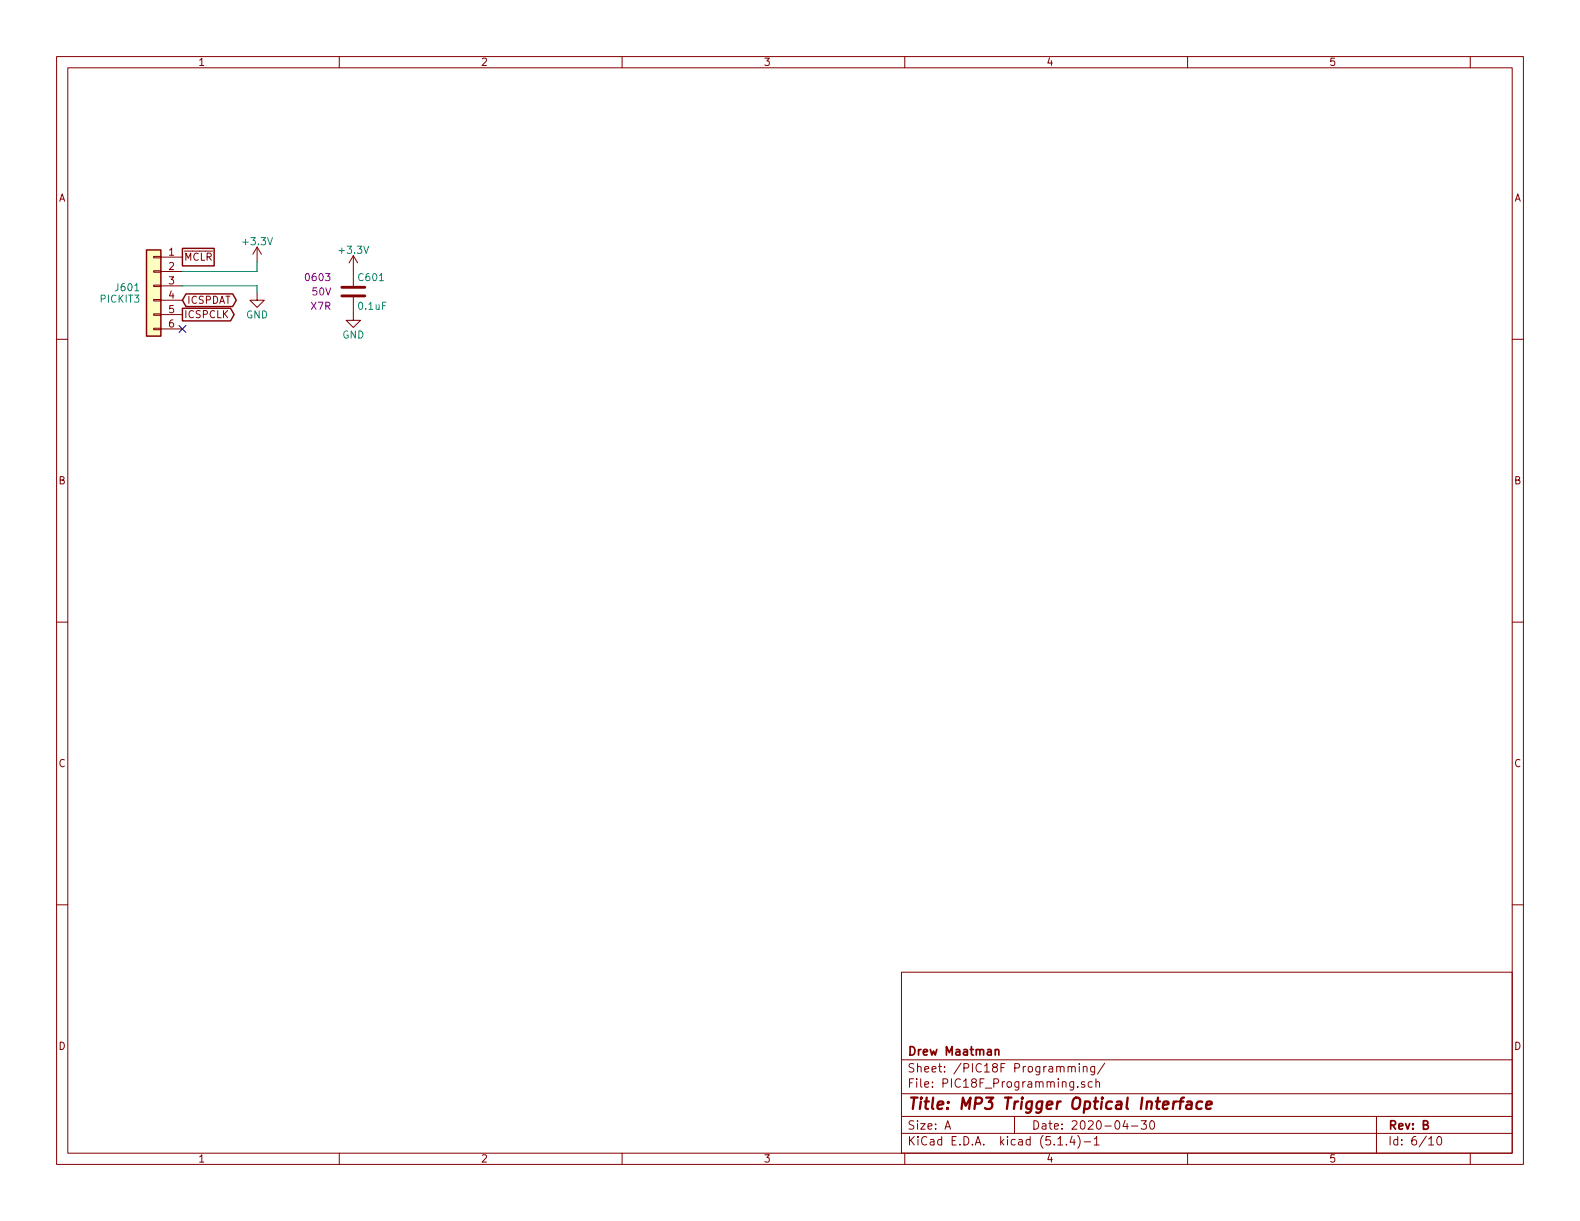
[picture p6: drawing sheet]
EESchema Schematic File Version 4
LIBS:Audio_Optical_Trigger-cache
EELAYER 30 0
EELAYER END
$Descr A 11000 8500
encoding utf-8
Sheet 6 10
Title "MP3 Trigger Optical Interface"
Date "2020-04-30"
Rev "B"
Comp "Drew Maatman"
Comment1 ""
Comment2 ""
Comment3 ""
Comment4 ""
$EndDescr
$Comp
L Connector_Generic:Conn_01x06 J601
U 1 1
P 1070 1990
F 0 "J601" H 1160 1980 50  0000 L CNN
F 1 "PICKIT3" H 1160 1900 50  0000 L CNN
F 2 "Connector_PinHeader_2.54mm:PinHeader_1x06_P2.54mm_Vertical" H 1070 1990 50  0001 C CNN
F 3 "~" H 1070 1990 50  0001 C CNN
	1    1070 1990
	-1   0    0    -1  
$EndComp
Text GLabel 1270 1790 2    50   UnSpc ~ 0
~MCLR
Text GLabel 1270 2090 2    50   BiDi ~ 0
ICSPDAT
Text GLabel 1270 2190 2    50   Output ~ 0
ICSPCLK
$Comp
L power:GND #PWR0126
U 1 1
P 1790 2040
F 0 "#PWR0126" H 1790 1790 50  0001 C CNN
F 1 "GND" H 1790 1890 50  0000 C CNN
F 2 "" H 1790 2040 50  0001 C CNN
F 3 "" H 1790 2040 50  0001 C CNN
	1    1790 2040
	-1   0    0    -1  
$EndComp
Wire Wire Line
	1790 1820 1790 1890
Wire Wire Line
	1790 1890 1270 1890
Wire Wire Line
	1790 2040 1790 1990
Wire Wire Line
	1790 1990 1270 1990
NoConn ~ 1270 2290
$Comp
L Custom_Library:C_Custom C601
U 1 1
P 2460 2030
F 0 "C601" H 2485 2130 50  0000 L CNN
F 1 "0.1uF" H 2485 1930 50  0000 L CNN
F 2 "Capacitors_SMD:C_0603" H 2498 1880 50  0001 C CNN
F 3 "" H 2485 2130 50  0001 C CNN
F 4 "0603" H 2310 2130 50  0000 R CNN "display_footprint"
F 5 "50V" H 2310 2030 50  0000 R CNN "Voltage"
F 6 "X7R" H 2310 1930 50  0000 R CNN "Dielectric"
F 7 "490-8020-1-ND" H 2885 2530 60  0001 C CNN "Digi-Key PN"
	1    2460 2030
	1    0    0    -1  
$EndComp
$Comp
L power:GND #PWR0127
U 1 1
P 2460 2180
F 0 "#PWR0127" H 2460 1930 50  0001 C CNN
F 1 "GND" H 2460 2030 50  0000 C CNN
F 2 "" H 2460 2180 50  0001 C CNN
F 3 "" H 2460 2180 50  0001 C CNN
	1    2460 2180
	1    0    0    -1  
$EndComp
$Comp
L power:+3.3V #PWR0131
U 1 1
P 1790 1820
F 0 "#PWR0131" H 1790 1670 50  0001 C CNN
F 1 "+3.3V" H 1790 1960 50  0000 C CNN
F 2 "" H 1790 1820 50  0001 C CNN
F 3 "" H 1790 1820 50  0001 C CNN
	1    1790 1820
	1    0    0    -1  
$EndComp
$Comp
L power:+3.3V #PWR0132
U 1 1
P 2460 1880
F 0 "#PWR0132" H 2460 1730 50  0001 C CNN
F 1 "+3.3V" H 2460 2020 50  0000 C CNN
F 2 "" H 2460 1880 50  0001 C CNN
F 3 "" H 2460 1880 50  0001 C CNN
	1    2460 1880
	1    0    0    -1  
$EndComp
$EndSCHEMATC
